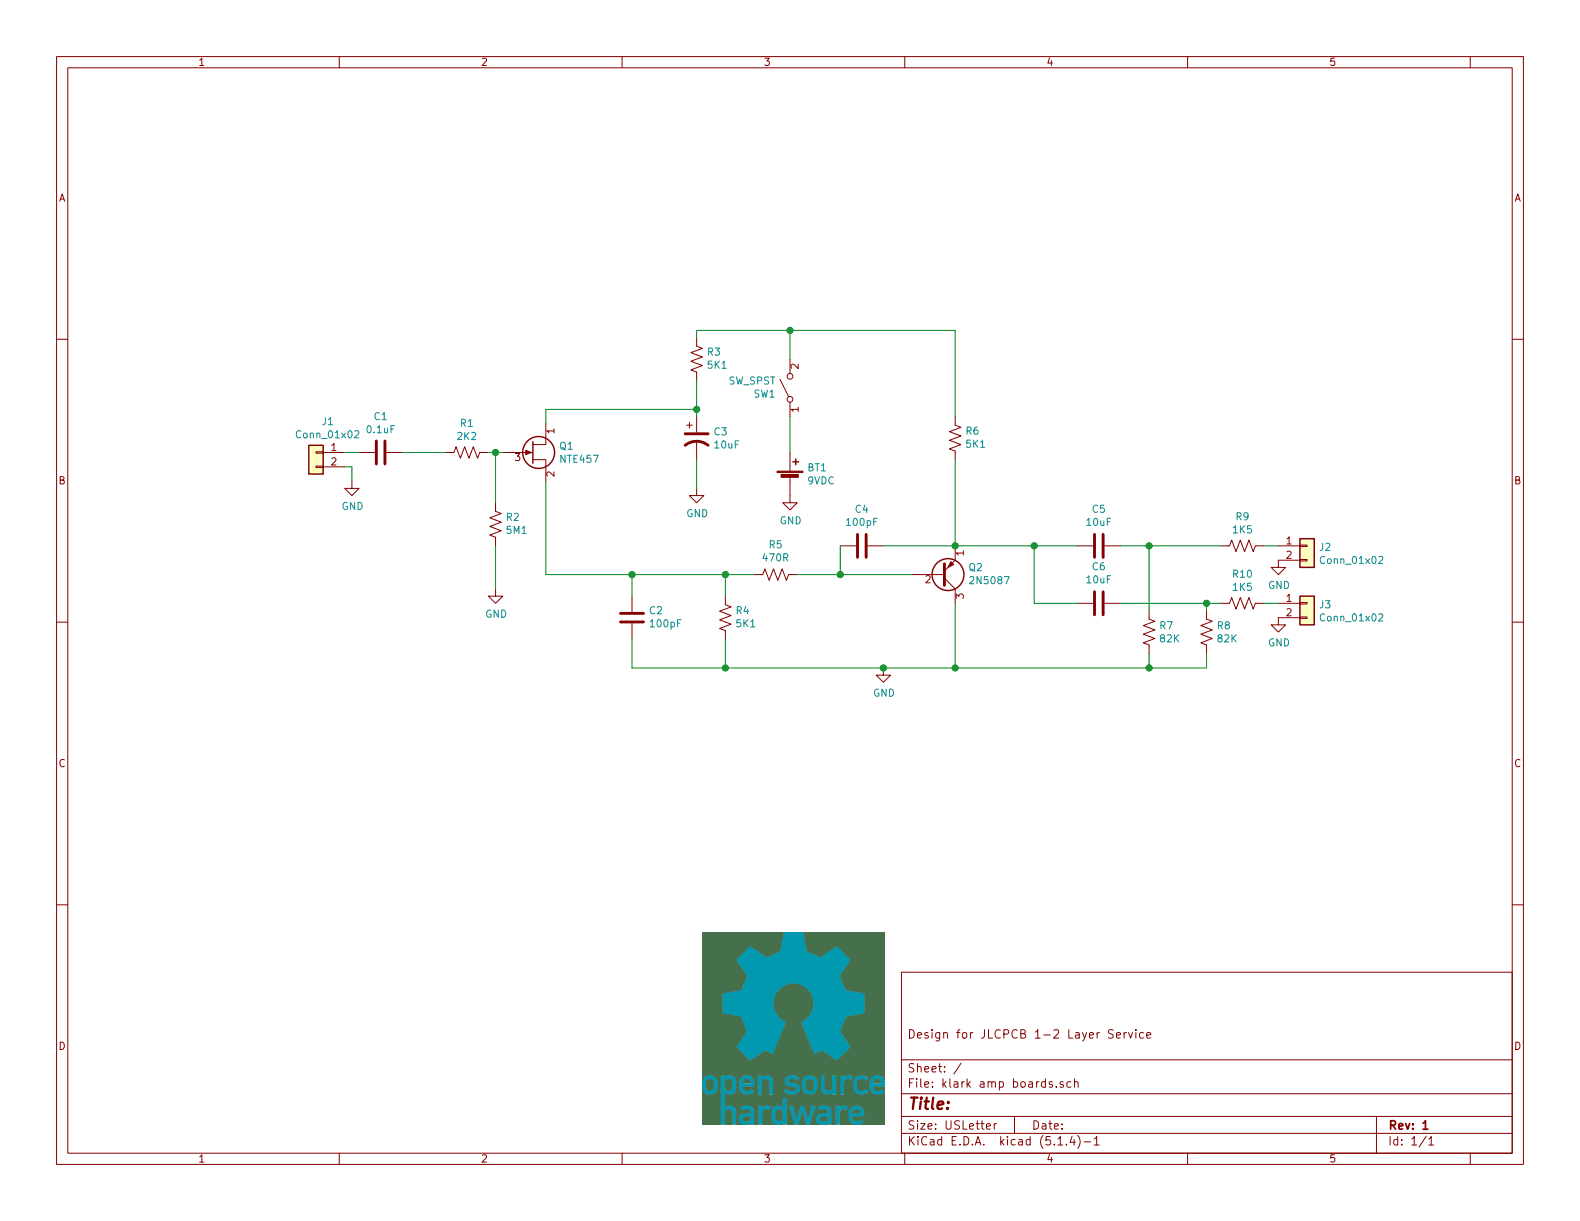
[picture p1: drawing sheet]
EESchema Schematic File Version 4
LIBS:klark amp boards-cache
EELAYER 30 0
EELAYER END
$Descr USLetter 11000 8500
encoding utf-8
Sheet 1 1
Title ""
Date ""
Rev "1"
Comp ""
Comment1 "Design for JLCPCB 1-2 Layer Service"
Comment2 ""
Comment3 ""
Comment4 ""
$EndDescr
$Comp
L Device:C C1
U 1 1
P 2650 3150
F 0 "C1" V 2398 3150 50  0000 C CNN
F 1 "0.1uF" V 2489 3150 50  0000 C CNN
F 2 "Capacitor_THT:C_Disc_D5.0mm_W2.5mm_P5.00mm" H 2688 3000 50  0001 C CNN
F 3 "~" H 2650 3150 50  0001 C CNN
	1    2650 3150
	0    1    1    0   
$EndComp
$Comp
L Device:R_US R1
U 1 1
P 3250 3150
F 0 "R1" V 3045 3150 50  0000 C CNN
F 1 "2K2" V 3136 3150 50  0000 C CNN
F 2 "Resistor_THT:R_Axial_DIN0207_L6.3mm_D2.5mm_P10.16mm_Horizontal" V 3290 3140 50  0001 C CNN
F 3 "~" H 3250 3150 50  0001 C CNN
	1    3250 3150
	0    1    1    0   
$EndComp
$Comp
L Device:R_US R2
U 1 1
P 3450 3650
F 0 "R2" H 3382 3604 50  0000 R CNN
F 1 "5M1" H 3382 3695 50  0000 R CNN
F 2 "Resistor_THT:R_Axial_DIN0207_L6.3mm_D2.5mm_P10.16mm_Horizontal" V 3490 3640 50  0001 C CNN
F 3 "~" H 3450 3650 50  0001 C CNN
	1    3450 3650
	-1   0    0    1   
$EndComp
$Comp
L power:GND #PWR01
U 1 1
P 3450 4100
F 0 "#PWR01" H 3450 3850 50  0001 C CNN
F 1 "GND" H 3455 3927 50  0000 C CNN
F 2 "" H 3450 4100 50  0001 C CNN
F 3 "" H 3450 4100 50  0001 C CNN
	1    3450 4100
	1    0    0    -1  
$EndComp
$Comp
L Device:Q_NJFET_DSG Q1
U 1 1
P 3700 3150
F 0 "Q1" H 3891 3196 50  0000 L CNN
F 1 "NTE457" H 3891 3105 50  0000 L CNN
F 2 "Package_TO_SOT_THT:TO-92L_Inline_Wide" H 3900 3250 50  0001 C CNN
F 3 "~" H 3700 3150 50  0001 C CNN
	1    3700 3150
	1    0    0    -1  
$EndComp
$Comp
L Device:C C2
U 1 1
P 4400 4300
F 0 "C2" H 4285 4254 50  0000 R CNN
F 1 "100pF" H 4285 4345 50  0000 R CNN
F 2 "Capacitor_THT:C_Disc_D5.0mm_W2.5mm_P5.00mm" H 4438 4150 50  0001 C CNN
F 3 "~" H 4400 4300 50  0001 C CNN
	1    4400 4300
	-1   0    0    1   
$EndComp
$Comp
L Device:CP1 C3
U 1 1
P 4850 3050
F 0 "C3" H 4965 3096 50  0000 L CNN
F 1 "10uF" H 4965 3005 50  0000 L CNN
F 2 "Capacitor_THT:CP_Radial_D8.0mm_P3.50mm" H 4850 3050 50  0001 C CNN
F 3 "~" H 4850 3050 50  0001 C CNN
	1    4850 3050
	1    0    0    -1  
$EndComp
$Comp
L Device:Battery_Cell BT1
U 1 1
P 5500 3350
F 0 "BT1" H 5618 3446 50  0000 L CNN
F 1 "9VDC" H 5618 3355 50  0000 L CNN
F 2 "william_custom:2_pin_wire_in" V 5500 3410 50  0001 C CNN
F 3 "~" V 5500 3410 50  0001 C CNN
	1    5500 3350
	1    0    0    -1  
$EndComp
$Comp
L power:GND #PWR03
U 1 1
P 5500 3450
F 0 "#PWR03" H 5500 3200 50  0001 C CNN
F 1 "GND" H 5505 3277 50  0000 C CNN
F 2 "" H 5500 3450 50  0001 C CNN
F 3 "" H 5500 3450 50  0001 C CNN
	1    5500 3450
	1    0    0    -1  
$EndComp
$Comp
L Switch:SW_SPST SW1
U 1 1
P 5500 2700
F 0 "SW1" V 5454 2798 50  0000 L CNN
F 1 "SW_SPST" V 5545 2798 50  0000 L CNN
F 2 "william_custom:SPST_10TC605" H 5500 2700 50  0001 C CNN
F 3 "~" H 5500 2700 50  0001 C CNN
	1    5500 2700
	0    -1   -1   0   
$EndComp
Wire Wire Line
	4850 2350 4850 2300
Wire Wire Line
	4850 2300 5500 2300
Wire Wire Line
	4850 2850 4850 2900
Wire Wire Line
	4850 3200 4850 3400
$Comp
L Device:R_US R3
U 1 1
P 4850 2500
F 0 "R3" H 4782 2454 50  0000 R CNN
F 1 "5K1" H 4782 2545 50  0000 R CNN
F 2 "Resistor_THT:R_Axial_DIN0207_L6.3mm_D2.5mm_P10.16mm_Horizontal" V 4890 2490 50  0001 C CNN
F 3 "~" H 4850 2500 50  0001 C CNN
	1    4850 2500
	-1   0    0    1   
$EndComp
Wire Wire Line
	3800 2950 3800 2850
Wire Wire Line
	3800 2850 4850 2850
Wire Wire Line
	4850 2650 4850 2850
Connection ~ 4850 2850
Wire Wire Line
	5500 2300 5500 2500
Wire Wire Line
	3400 3150 3450 3150
Wire Wire Line
	3450 3150 3450 3500
Connection ~ 3450 3150
Wire Wire Line
	3450 3150 3500 3150
Wire Wire Line
	3450 3800 3450 4100
Wire Wire Line
	2800 3150 3100 3150
$Comp
L power:GND #PWR02
U 1 1
P 4850 3400
F 0 "#PWR02" H 4850 3150 50  0001 C CNN
F 1 "GND" H 4855 3227 50  0000 C CNN
F 2 "" H 4850 3400 50  0001 C CNN
F 3 "" H 4850 3400 50  0001 C CNN
	1    4850 3400
	1    0    0    -1  
$EndComp
Wire Wire Line
	5500 3150 5500 2900
Wire Wire Line
	3800 4000 4400 4000
Wire Wire Line
	3800 3350 3800 4000
Connection ~ 4400 4000
Wire Wire Line
	4400 4150 4400 4000
Wire Wire Line
	4400 4450 4400 4650
$Comp
L Device:R_US R5
U 1 1
P 5400 4000
F 0 "R5" V 5605 4000 50  0000 C CNN
F 1 "470R" V 5514 4000 50  0000 C CNN
F 2 "Resistor_THT:R_Axial_DIN0207_L6.3mm_D2.5mm_P10.16mm_Horizontal" V 5440 3990 50  0001 C CNN
F 3 "~" H 5400 4000 50  0001 C CNN
	1    5400 4000
	0    -1   -1   0   
$EndComp
$Comp
L Device:R_US R6
U 1 1
P 6650 3050
F 0 "R6" H 6582 3004 50  0000 R CNN
F 1 "5K1" H 6582 3095 50  0000 R CNN
F 2 "Resistor_THT:R_Axial_DIN0207_L6.3mm_D2.5mm_P10.16mm_Horizontal" V 6690 3040 50  0001 C CNN
F 3 "~" H 6650 3050 50  0001 C CNN
	1    6650 3050
	-1   0    0    1   
$EndComp
$Comp
L Device:C C5
U 1 1
P 7650 3800
F 0 "C5" V 7902 3800 50  0000 C CNN
F 1 "10uF" V 7811 3800 50  0000 C CNN
F 2 "Capacitor_THT:CP_Radial_D8.0mm_P5.00mm" H 7688 3650 50  0001 C CNN
F 3 "~" H 7650 3800 50  0001 C CNN
	1    7650 3800
	0    -1   -1   0   
$EndComp
$Comp
L Device:C C6
U 1 1
P 7650 4200
F 0 "C6" V 7902 4200 50  0000 C CNN
F 1 "10uF" V 7811 4200 50  0000 C CNN
F 2 "Capacitor_THT:CP_Radial_D8.0mm_P5.00mm" H 7688 4050 50  0001 C CNN
F 3 "~" H 7650 4200 50  0001 C CNN
	1    7650 4200
	0    -1   -1   0   
$EndComp
$Comp
L Device:R_US R7
U 1 1
P 8000 4400
F 0 "R7" H 8068 4446 50  0000 L CNN
F 1 "82K" H 8068 4355 50  0000 L CNN
F 2 "Resistor_THT:R_Axial_DIN0207_L6.3mm_D2.5mm_P10.16mm_Horizontal" V 8040 4390 50  0001 C CNN
F 3 "~" H 8000 4400 50  0001 C CNN
	1    8000 4400
	1    0    0    -1  
$EndComp
$Comp
L Device:R_US R8
U 1 1
P 8400 4400
F 0 "R8" H 8468 4446 50  0000 L CNN
F 1 "82K" H 8468 4355 50  0000 L CNN
F 2 "Resistor_THT:R_Axial_DIN0207_L6.3mm_D2.5mm_P10.16mm_Horizontal" V 8440 4390 50  0001 C CNN
F 3 "~" H 8400 4400 50  0001 C CNN
	1    8400 4400
	1    0    0    -1  
$EndComp
$Comp
L Device:R_US R10
U 1 1
P 8650 4200
F 0 "R10" V 8445 4200 50  0000 C CNN
F 1 "1K5" V 8536 4200 50  0000 C CNN
F 2 "Resistor_THT:R_Axial_DIN0207_L6.3mm_D2.5mm_P10.16mm_Horizontal" V 8690 4190 50  0001 C CNN
F 3 "~" H 8650 4200 50  0001 C CNN
	1    8650 4200
	0    1    1    0   
$EndComp
$Comp
L Device:R_US R9
U 1 1
P 8650 3800
F 0 "R9" V 8445 3800 50  0000 C CNN
F 1 "1K5" V 8536 3800 50  0000 C CNN
F 2 "Resistor_THT:R_Axial_DIN0207_L6.3mm_D2.5mm_P10.16mm_Horizontal" V 8690 3790 50  0001 C CNN
F 3 "~" H 8650 3800 50  0001 C CNN
	1    8650 3800
	0    1    1    0   
$EndComp
Wire Wire Line
	8400 4200 8500 4200
Wire Wire Line
	8400 4650 8400 4550
$Comp
L power:GND #PWR04
U 1 1
P 6150 4650
F 0 "#PWR04" H 6150 4400 50  0001 C CNN
F 1 "GND" H 6155 4477 50  0000 C CNN
F 2 "" H 6150 4650 50  0001 C CNN
F 3 "" H 6150 4650 50  0001 C CNN
	1    6150 4650
	1    0    0    -1  
$EndComp
Wire Wire Line
	6150 4650 6650 4650
Wire Wire Line
	6650 4200 6650 4650
Connection ~ 6650 4650
Wire Wire Line
	6650 4650 8000 4650
Wire Wire Line
	6650 2300 6650 2900
Connection ~ 5500 2300
Wire Wire Line
	6650 3200 6650 3800
Wire Wire Line
	5500 2300 6650 2300
Wire Wire Line
	6650 3800 7200 3800
Wire Wire Line
	7500 4200 7200 4200
Connection ~ 7200 3800
Wire Wire Line
	7200 3800 7500 3800
Wire Wire Line
	7200 3800 7200 4200
Wire Wire Line
	8000 4550 8000 4650
Connection ~ 8000 4650
Wire Wire Line
	8000 4650 8400 4650
Wire Wire Line
	8400 4250 8400 4200
Wire Wire Line
	7800 3800 8000 3800
Wire Wire Line
	8000 3800 8000 4250
Wire Wire Line
	7800 4200 8400 4200
Connection ~ 8400 4200
Wire Wire Line
	8000 3800 8500 3800
Connection ~ 8000 3800
Connection ~ 6650 3800
$Comp
L Device:Q_PNP_EBC Q2
U 1 1
P 6550 4000
F 0 "Q2" H 6740 3954 50  0000 L CNN
F 1 "2N5087" H 6740 4045 50  0000 L CNN
F 2 "Package_TO_SOT_THT:TO-92_Inline_Wide" H 6750 4100 50  0001 C CNN
F 3 "~" H 6550 4000 50  0001 C CNN
	1    6550 4000
	1    0    0    1   
$EndComp
Connection ~ 5850 4000
Wire Wire Line
	5850 4000 6350 4000
Wire Wire Line
	5550 4000 5850 4000
Wire Wire Line
	6150 3800 6650 3800
Wire Wire Line
	5850 4000 5850 3800
$Comp
L Device:C C4
U 1 1
P 6000 3800
F 0 "C4" V 6252 3800 50  0000 C CNN
F 1 "100pF" V 6161 3800 50  0000 C CNN
F 2 "Capacitor_THT:C_Disc_D5.0mm_W2.5mm_P5.00mm" H 6038 3650 50  0001 C CNN
F 3 "~" H 6000 3800 50  0001 C CNN
	1    6000 3800
	0    -1   -1   0   
$EndComp
Connection ~ 5050 4000
Connection ~ 6150 4650
Wire Wire Line
	5250 4000 5050 4000
Wire Wire Line
	4400 4000 5050 4000
Connection ~ 5050 4650
Wire Wire Line
	5050 4650 6150 4650
Wire Wire Line
	5050 4450 5050 4650
Wire Wire Line
	5050 4000 5050 4150
Wire Wire Line
	4400 4650 5050 4650
$Comp
L Device:R_US R4
U 1 1
P 5050 4300
F 0 "R4" H 4982 4254 50  0000 R CNN
F 1 "5K1" H 4982 4345 50  0000 R CNN
F 2 "Resistor_THT:R_Axial_DIN0207_L6.3mm_D2.5mm_P10.16mm_Horizontal" V 5090 4290 50  0001 C CNN
F 3 "~" H 5050 4300 50  0001 C CNN
	1    5050 4300
	-1   0    0    1   
$EndComp
$Comp
L Connector_Generic:Conn_01x02 J1
U 1 1
P 2200 3150
F 0 "J1" H 2118 3367 50  0000 C CNN
F 1 "Conn_01x02" H 2118 3276 50  0000 C CNN
F 2 "william_custom:2_pin_wire_in" H 2200 3150 50  0001 C CNN
F 3 "~" H 2200 3150 50  0001 C CNN
	1    2200 3150
	-1   0    0    -1  
$EndComp
Wire Wire Line
	2400 3150 2500 3150
$Comp
L power:GND #PWR0101
U 1 1
P 2450 3350
F 0 "#PWR0101" H 2450 3100 50  0001 C CNN
F 1 "GND" H 2455 3177 50  0000 C CNN
F 2 "" H 2450 3350 50  0001 C CNN
F 3 "" H 2450 3350 50  0001 C CNN
	1    2450 3350
	1    0    0    -1  
$EndComp
Wire Wire Line
	2400 3250 2450 3250
Wire Wire Line
	2450 3250 2450 3350
$Comp
L Connector_Generic:Conn_01x02 J2
U 1 1
P 9100 3800
F 0 "J2" H 9180 3792 50  0000 L CNN
F 1 "Conn_01x02" H 9180 3701 50  0000 L CNN
F 2 "william_custom:2_pin_wire_in" H 9100 3800 50  0001 C CNN
F 3 "~" H 9100 3800 50  0001 C CNN
	1    9100 3800
	1    0    0    -1  
$EndComp
Wire Wire Line
	8800 3800 8900 3800
$Comp
L Connector_Generic:Conn_01x02 J3
U 1 1
P 9100 4200
F 0 "J3" H 9180 4192 50  0000 L CNN
F 1 "Conn_01x02" H 9180 4101 50  0000 L CNN
F 2 "william_custom:2_pin_wire_in" H 9100 4200 50  0001 C CNN
F 3 "~" H 9100 4200 50  0001 C CNN
	1    9100 4200
	1    0    0    -1  
$EndComp
Wire Wire Line
	8800 4200 8900 4200
$Comp
L power:GND #PWR0102
U 1 1
P 8900 4300
F 0 "#PWR0102" H 8900 4050 50  0001 C CNN
F 1 "GND" H 8905 4127 50  0000 C CNN
F 2 "" H 8900 4300 50  0001 C CNN
F 3 "" H 8900 4300 50  0001 C CNN
	1    8900 4300
	1    0    0    -1  
$EndComp
$Comp
L power:GND #PWR0103
U 1 1
P 8900 3900
F 0 "#PWR0103" H 8900 3650 50  0001 C CNN
F 1 "GND" H 8905 3727 50  0000 C CNN
F 2 "" H 8900 3900 50  0001 C CNN
F 3 "" H 8900 3900 50  0001 C CNN
	1    8900 3900
	1    0    0    -1  
$EndComp
$EndSCHEMATC
